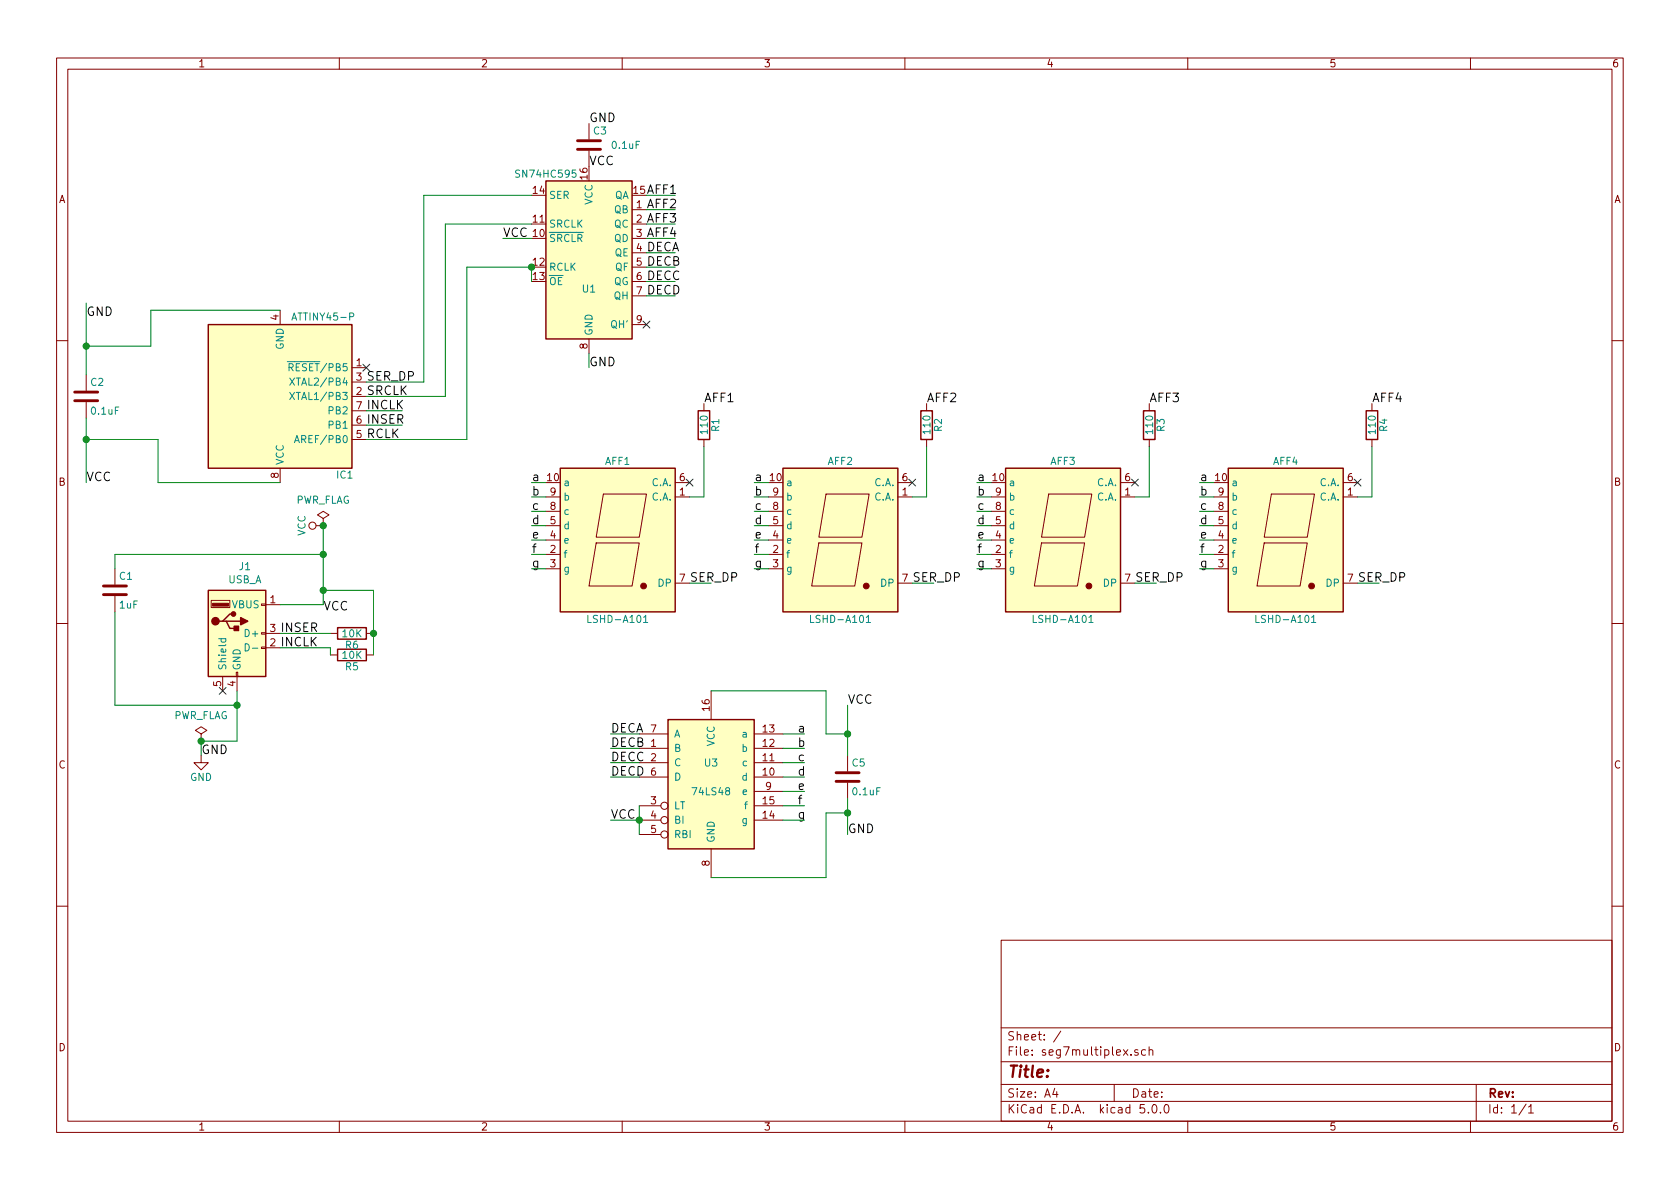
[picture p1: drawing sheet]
EESchema Schematic File Version 4
LIBS:seg7multiplex-cache
EELAYER 26 0
EELAYER END
$Descr A4 11693 8268
encoding utf-8
Sheet 1 1
Title ""
Date ""
Rev ""
Comp ""
Comment1 ""
Comment2 ""
Comment3 ""
Comment4 ""
$EndDescr
$Comp
L local:LSHD-A101 AFF1
U 1 1
P 4300 3750
F 0 "AFF1" H 4300 4300 50  0000 C CNN
F 1 "LSHD-A101" H 4300 3200 50  0000 C CNN
F 2 "local:LSHD-A101" H 4300 3750 50  0001 C CNN
F 3 "" H 4300 3750 50  0000 C CNN
	1    4300 3750
	1    0    0    -1  
$EndComp
$Comp
L local:LSHD-A101 AFF2
U 1 1
P 5850 3750
F 0 "AFF2" H 5850 4300 50  0000 C CNN
F 1 "LSHD-A101" H 5850 3200 50  0000 C CNN
F 2 "local:LSHD-A101" H 5850 3750 50  0001 C CNN
F 3 "" H 5850 3750 50  0000 C CNN
	1    5850 3750
	1    0    0    -1  
$EndComp
$Comp
L local:LSHD-A101 AFF3
U 1 1
P 7400 3750
F 0 "AFF3" H 7400 4300 50  0000 C CNN
F 1 "LSHD-A101" H 7400 3200 50  0000 C CNN
F 2 "local:LSHD-A101" H 7400 3750 50  0001 C CNN
F 3 "" H 7400 3750 50  0000 C CNN
	1    7400 3750
	1    0    0    -1  
$EndComp
$Comp
L local:LSHD-A101 AFF4
U 1 1
P 8950 3750
F 0 "AFF4" H 8950 4300 50  0000 C CNN
F 1 "LSHD-A101" H 8950 3200 50  0000 C CNN
F 2 "local:LSHD-A101" H 8950 3750 50  0001 C CNN
F 3 "" H 8950 3750 50  0000 C CNN
	1    8950 3750
	1    0    0    -1  
$EndComp
$Comp
L 74xx:74HC595 U1
U 1 1
P 4100 1750
F 0 "U1" H 4100 1500 50  0000 C CNN
F 1 "SN74HC595" H 3800 2300 50  0000 C CNN
F 2 "Package_DIP:DIP-16_W7.62mm_Socket" H 4100 1750 50  0001 C CNN
F 3 "" H 4100 1750 50  0000 C CNN
	1    4100 1750
	1    0    0    -1  
$EndComp
$Comp
L 74xx:74LS48 U3
U 1 1
P 4950 5400
F 0 "U3" H 4950 5500 50  0000 C CNN
F 1 "74LS48" H 4950 5300 50  0000 C CNN
F 2 "Package_DIP:DIP-16_W7.62mm_Socket" H 4950 5400 50  0001 C CNN
F 3 "" H 4950 5400 50  0000 C CNN
	1    4950 5400
	1    0    0    -1  
$EndComp
Text Label 5550 5100 0    60   ~ 0
a
Text Label 5550 5200 0    60   ~ 0
b
Text Label 5550 5300 0    60   ~ 0
c
Text Label 5550 5400 0    60   ~ 0
d
Text Label 5550 5500 0    60   ~ 0
e
Text Label 5550 5600 0    60   ~ 0
f
Text Label 5550 5700 0    60   ~ 0
g
Text Label 8350 3350 0    60   ~ 0
a
Text Label 8350 3450 0    60   ~ 0
b
Text Label 8350 3550 0    60   ~ 0
c
Text Label 8350 3650 0    60   ~ 0
d
Text Label 8350 3750 0    60   ~ 0
e
Text Label 8350 3850 0    60   ~ 0
f
Text Label 8350 3950 0    60   ~ 0
g
Text Label 6800 3350 0    60   ~ 0
a
Text Label 6800 3450 0    60   ~ 0
b
Text Label 6800 3550 0    60   ~ 0
c
Text Label 6800 3650 0    60   ~ 0
d
Text Label 6800 3750 0    60   ~ 0
e
Text Label 6800 3850 0    60   ~ 0
f
Text Label 6800 3950 0    60   ~ 0
g
Text Label 5250 3350 0    60   ~ 0
a
Text Label 5250 3450 0    60   ~ 0
b
Text Label 5250 3550 0    60   ~ 0
c
Text Label 5250 3650 0    60   ~ 0
d
Text Label 5250 3750 0    60   ~ 0
e
Text Label 5250 3850 0    60   ~ 0
f
Text Label 5250 3950 0    60   ~ 0
g
Text Label 3700 3350 0    60   ~ 0
a
Text Label 3700 3450 0    60   ~ 0
b
Text Label 3700 3550 0    60   ~ 0
c
Text Label 3700 3650 0    60   ~ 0
d
Text Label 3700 3750 0    60   ~ 0
e
Text Label 3700 3850 0    60   ~ 0
f
Text Label 3700 3950 0    60   ~ 0
g
Text Label 4800 4050 0    60   ~ 0
SER_DP
Text Label 6350 4050 0    60   ~ 0
SER_DP
Text Label 7900 4050 0    60   ~ 0
SER_DP
Text Label 9450 4050 0    60   ~ 0
SER_DP
$Comp
L power:PWR_FLAG #FLG01
U 1 1
P 2250 3650
F 0 "#FLG01" H 2250 3745 50  0001 C CNN
F 1 "PWR_FLAG" H 2250 3830 50  0000 C CNN
F 2 "" H 2250 3650 50  0000 C CNN
F 3 "" H 2250 3650 50  0000 C CNN
	1    2250 3650
	1    0    0    -1  
$EndComp
$Comp
L power:GND #PWR02
U 1 1
P 1400 5250
F 0 "#PWR02" H 1400 5000 50  0001 C CNN
F 1 "GND" H 1400 5100 50  0000 C CNN
F 2 "" H 1400 5250 50  0000 C CNN
F 3 "" H 1400 5250 50  0000 C CNN
	1    1400 5250
	1    0    0    -1  
$EndComp
Text Label 2250 4250 0    60   ~ 0
VCC
Text Label 1400 5250 0    60   ~ 0
GND
Text Label 3500 1650 0    60   ~ 0
VCC
NoConn ~ 4800 3350
NoConn ~ 6350 3350
NoConn ~ 7900 3350
NoConn ~ 9450 3350
$Comp
L MCU_Microchip_ATtiny:ATtiny45-20PU IC1
U 1 1
P 1950 2750
F 0 "IC1" H 2400 3300 50  0000 C CNN
F 1 "ATTINY45-P" H 2250 2200 50  0000 C CNN
F 2 "Package_DIP:DIP-8_W7.62mm_Socket" H 1950 3400 50  0001 C CIN
F 3 "" H 1950 2750 50  0000 C CNN
	1    1950 2750
	1    0    0    1   
$EndComp
$Comp
L Device:C C1
U 1 1
P 800 4100
F 0 "C1" H 825 4200 50  0000 L CNN
F 1 "1uF" H 825 4000 50  0000 L CNN
F 2 "Capacitor_THT:C_Disc_D3.8mm_W2.6mm_P2.50mm" H 838 3950 50  0001 C CNN
F 3 "" H 800 4100 50  0000 C CNN
	1    800  4100
	1    0    0    -1  
$EndComp
$Comp
L Device:R R1
U 1 1
P 4900 2950
F 0 "R1" V 4980 2950 50  0000 C CNN
F 1 "110" V 4900 2950 50  0000 C CNN
F 2 "Resistor_THT:R_Axial_DIN0207_L6.3mm_D2.5mm_P7.62mm_Horizontal" V 4830 2950 50  0001 C CNN
F 3 "" H 4900 2950 50  0000 C CNN
	1    4900 2950
	1    0    0    -1  
$EndComp
$Comp
L Device:R R2
U 1 1
P 6450 2950
F 0 "R2" V 6530 2950 50  0000 C CNN
F 1 "110" V 6450 2950 50  0000 C CNN
F 2 "Resistor_THT:R_Axial_DIN0207_L6.3mm_D2.5mm_P7.62mm_Horizontal" V 6380 2950 50  0001 C CNN
F 3 "" H 6450 2950 50  0000 C CNN
	1    6450 2950
	1    0    0    -1  
$EndComp
$Comp
L Device:R R3
U 1 1
P 8000 2950
F 0 "R3" V 8080 2950 50  0000 C CNN
F 1 "110" V 8000 2950 50  0000 C CNN
F 2 "Resistor_THT:R_Axial_DIN0207_L6.3mm_D2.5mm_P7.62mm_Horizontal" V 7930 2950 50  0001 C CNN
F 3 "" H 8000 2950 50  0000 C CNN
	1    8000 2950
	1    0    0    -1  
$EndComp
$Comp
L Device:R R4
U 1 1
P 9550 2950
F 0 "R4" V 9630 2950 50  0000 C CNN
F 1 "110" V 9550 2950 50  0000 C CNN
F 2 "Resistor_THT:R_Axial_DIN0207_L6.3mm_D2.5mm_P7.62mm_Horizontal" V 9480 2950 50  0001 C CNN
F 3 "" H 9550 2950 50  0000 C CNN
	1    9550 2950
	1    0    0    -1  
$EndComp
$Comp
L power:VCC #PWR03
U 1 1
P 2250 3650
F 0 "#PWR03" H 2250 3500 50  0001 C CNN
F 1 "VCC" H 2250 3800 50  0000 C CNN
F 2 "" H 2250 3650 50  0000 C CNN
F 3 "" H 2250 3650 50  0000 C CNN
	1    2250 3650
	0    -1   -1   0   
$EndComp
$Comp
L power:PWR_FLAG #FLG04
U 1 1
P 1400 5150
F 0 "#FLG04" H 1400 5245 50  0001 C CNN
F 1 "PWR_FLAG" H 1400 5330 50  0000 C CNN
F 2 "" H 1400 5150 50  0000 C CNN
F 3 "" H 1400 5150 50  0000 C CNN
	1    1400 5150
	1    0    0    -1  
$EndComp
Wire Wire Line
	5450 5700 5600 5700
Wire Wire Line
	5450 5600 5600 5600
Wire Wire Line
	5450 5500 5600 5500
Wire Wire Line
	5450 5400 5600 5400
Wire Wire Line
	5450 5300 5600 5300
Wire Wire Line
	5450 5200 5600 5200
Wire Wire Line
	5450 5100 5600 5100
Wire Wire Line
	8450 3350 8350 3350
Wire Wire Line
	8450 3450 8350 3450
Wire Wire Line
	8450 3550 8350 3550
Wire Wire Line
	8450 3650 8350 3650
Wire Wire Line
	8450 3750 8350 3750
Wire Wire Line
	8450 3850 8350 3850
Wire Wire Line
	8450 3950 8350 3950
Wire Wire Line
	6900 3350 6800 3350
Wire Wire Line
	6900 3450 6800 3450
Wire Wire Line
	6900 3550 6800 3550
Wire Wire Line
	6900 3650 6800 3650
Wire Wire Line
	6900 3750 6800 3750
Wire Wire Line
	6900 3850 6800 3850
Wire Wire Line
	6900 3950 6800 3950
Wire Wire Line
	5350 3350 5250 3350
Wire Wire Line
	5350 3450 5250 3450
Wire Wire Line
	5350 3550 5250 3550
Wire Wire Line
	5350 3650 5250 3650
Wire Wire Line
	5350 3750 5250 3750
Wire Wire Line
	5350 3850 5250 3850
Wire Wire Line
	5350 3950 5250 3950
Wire Wire Line
	3800 3350 3700 3350
Wire Wire Line
	3800 3450 3700 3450
Wire Wire Line
	3800 3550 3700 3550
Wire Wire Line
	3800 3650 3700 3650
Wire Wire Line
	3800 3750 3700 3750
Wire Wire Line
	3800 3850 3700 3850
Wire Wire Line
	3800 3950 3700 3950
Wire Wire Line
	4800 4050 4950 4050
Wire Wire Line
	6350 4050 6500 4050
Wire Wire Line
	7900 4050 8050 4050
Wire Wire Line
	9450 4050 9600 4050
Wire Wire Line
	1400 5250 1400 5150
Wire Wire Line
	3700 1650 3500 1650
Wire Wire Line
	4900 3100 4900 3450
Text Label 4100 850  0    60   ~ 0
GND
$Comp
L Device:C C2
U 1 1
P 600 2750
F 0 "C2" H 625 2850 50  0000 L CNN
F 1 "0.1uF" H 625 2650 50  0000 L CNN
F 2 "Capacitor_THT:C_Disc_D3.8mm_W2.6mm_P2.50mm" H 638 2600 50  0001 C CNN
F 3 "" H 600 2750 50  0000 C CNN
	1    600  2750
	1    0    0    -1  
$EndComp
$Comp
L Device:C C3
U 1 1
P 4100 1000
F 0 "C3" H 4125 1100 50  0000 L CNN
F 1 "0.1uF" H 4250 1000 50  0000 L CNN
F 2 "Capacitor_THT:C_Disc_D3.8mm_W2.6mm_P2.50mm" H 4138 850 50  0001 C CNN
F 3 "" H 4100 1000 50  0000 C CNN
	1    4100 1000
	1    0    0    -1  
$EndComp
$Comp
L Device:C C5
U 1 1
P 5900 5400
F 0 "C5" H 5925 5500 50  0000 L CNN
F 1 "0.1uF" H 5925 5300 50  0000 L CNN
F 2 "Capacitor_THT:C_Disc_D3.8mm_W2.6mm_P2.50mm" H 5938 5250 50  0001 C CNN
F 3 "" H 5900 5400 50  0000 C CNN
	1    5900 5400
	1    0    0    -1  
$EndComp
Text Label 600  2200 0    60   ~ 0
GND
Text Label 600  3350 0    60   ~ 0
VCC
Wire Wire Line
	2550 2850 2800 2850
Wire Wire Line
	2550 2950 2800 2950
Text Label 2550 2850 0    60   ~ 0
INCLK
Text Label 2550 2950 0    60   ~ 0
INSER
Wire Wire Line
	600  2100 600  2400
Wire Wire Line
	600  2900 600  3050
Wire Wire Line
	1950 2150 1050 2150
Wire Wire Line
	1050 2150 1050 2400
Wire Wire Line
	1050 2400 600  2400
Connection ~ 600  2400
Wire Wire Line
	600  2400 600  2600
Wire Wire Line
	1950 3350 1100 3350
Wire Wire Line
	1100 3350 1100 3050
Wire Wire Line
	1100 3050 600  3050
Connection ~ 600  3050
Wire Wire Line
	600  3050 600  3350
NoConn ~ 2550 2550
Text Label 2550 3050 0    60   ~ 0
RCLK
Text Label 5900 5800 0    60   ~ 0
GND
Text Label 5900 4900 0    60   ~ 0
VCC
Wire Wire Line
	5900 4900 5900 5100
Wire Wire Line
	5900 5550 5900 5650
Wire Wire Line
	4950 4800 5750 4800
Wire Wire Line
	5750 4800 5750 5100
Wire Wire Line
	5750 5100 5900 5100
Connection ~ 5900 5100
Wire Wire Line
	5900 5100 5900 5250
Wire Wire Line
	4950 6100 5750 6100
Wire Wire Line
	5750 6100 5750 5650
Wire Wire Line
	5750 5650 5900 5650
Connection ~ 5900 5650
Wire Wire Line
	5900 5650 5900 5800
$Comp
L Connector:USB_A J1
U 1 1
P 1650 4400
F 0 "J1" H 1705 4867 50  0000 C CNN
F 1 "USB_A" H 1705 4776 50  0000 C CNN
F 2 "local:USB_A_Through" H 1800 4350 50  0001 C CNN
F 3 " ~" H 1800 4350 50  0001 C CNN
	1    1650 4400
	1    0    0    -1  
$EndComp
NoConn ~ 1550 4800
Connection ~ 2250 3650
Wire Wire Line
	1650 4800 1650 4900
Wire Wire Line
	1650 5150 1400 5150
Connection ~ 1400 5150
Wire Wire Line
	1950 4200 2250 4200
Text Label 1950 4500 0    60   ~ 0
INCLK
Text Label 1950 4400 0    60   ~ 0
INSER
Wire Wire Line
	2250 3650 2250 3850
Wire Wire Line
	2250 3850 800  3850
Wire Wire Line
	800  3850 800  3950
Connection ~ 2250 3850
Wire Wire Line
	2250 3850 2250 4100
Wire Wire Line
	800  4250 800  4900
Wire Wire Line
	800  4900 1650 4900
Connection ~ 1650 4900
Wire Wire Line
	4450 5800 4450 5700
Connection ~ 4450 5700
Wire Wire Line
	4450 5700 4450 5600
$Comp
L Device:R R5
U 1 1
P 2450 4550
F 0 "R5" V 2530 4550 50  0000 C CNN
F 1 "10K" V 2450 4550 50  0000 C CNN
F 2 "Resistor_THT:R_Axial_DIN0207_L6.3mm_D2.5mm_P7.62mm_Horizontal" V 2380 4550 50  0001 C CNN
F 3 "" H 2450 4550 50  0000 C CNN
	1    2450 4550
	0    1    1    0   
$EndComp
$Comp
L Device:R R6
U 1 1
P 2450 4400
F 0 "R6" V 2530 4400 50  0000 C CNN
F 1 "10K" V 2450 4400 50  0000 C CNN
F 2 "Resistor_THT:R_Axial_DIN0207_L6.3mm_D2.5mm_P7.62mm_Horizontal" V 2380 4400 50  0001 C CNN
F 3 "" H 2450 4400 50  0000 C CNN
	1    2450 4400
	0    1    1    0   
$EndComp
Wire Wire Line
	1950 4400 2300 4400
Wire Wire Line
	1650 4900 1650 5150
Wire Wire Line
	2600 4400 2600 4100
Wire Wire Line
	2600 4100 2250 4100
Connection ~ 2250 4100
Wire Wire Line
	2250 4100 2250 4200
Wire Wire Line
	2300 4500 2300 4550
Wire Wire Line
	1950 4500 2300 4500
Wire Wire Line
	2600 4550 2600 4400
Connection ~ 2600 4400
Wire Wire Line
	4450 5700 4250 5700
Wire Wire Line
	4450 5400 4250 5400
Wire Wire Line
	4450 5300 4250 5300
Wire Wire Line
	4450 5200 4250 5200
Wire Wire Line
	4450 5100 4250 5100
Text Label 4250 5100 0    60   ~ 0
DECA
Text Label 4250 5200 0    60   ~ 0
DECB
Text Label 4250 5300 0    60   ~ 0
DECC
Text Label 4250 5400 0    60   ~ 0
DECD
Text Label 4250 5700 0    60   ~ 0
VCC
Wire Wire Line
	4500 1750 4700 1750
Wire Wire Line
	4500 1850 4700 1850
Wire Wire Line
	4500 1950 4700 1950
Wire Wire Line
	4500 2050 4700 2050
Text Label 4500 1750 0    60   ~ 0
DECA
Text Label 4500 1850 0    60   ~ 0
DECB
Text Label 4500 1950 0    60   ~ 0
DECC
Text Label 4500 2050 0    60   ~ 0
DECD
NoConn ~ 4500 2250
Wire Wire Line
	3700 1950 3700 1850
Wire Wire Line
	4100 2450 4100 2550
Text Label 4100 2550 0    60   ~ 0
GND
Text Label 2550 2750 0    60   ~ 0
SRCLK
Text Label 2550 2650 0    60   ~ 0
SER_DP
Wire Wire Line
	2550 2650 2950 2650
Wire Wire Line
	2950 2650 2950 1350
Wire Wire Line
	2950 1350 3700 1350
Wire Wire Line
	2550 2750 3100 2750
Wire Wire Line
	3100 2750 3100 1550
Wire Wire Line
	3100 1550 3700 1550
Wire Wire Line
	2550 3050 3250 3050
Wire Wire Line
	3250 3050 3250 1850
Wire Wire Line
	3250 1850 3700 1850
Connection ~ 3700 1850
Text Label 4100 1150 0    60   ~ 0
VCC
Text Label 9550 2800 0    60   ~ 0
AFF4
Text Label 8000 2800 0    60   ~ 0
AFF3
Text Label 6450 2800 0    60   ~ 0
AFF2
Text Label 4900 2800 0    60   ~ 0
AFF1
Wire Wire Line
	4500 1350 4700 1350
Wire Wire Line
	4500 1450 4700 1450
Wire Wire Line
	4500 1550 4700 1550
Wire Wire Line
	4500 1650 4700 1650
Text Label 4500 1350 0    60   ~ 0
AFF1
Text Label 4500 1450 0    60   ~ 0
AFF2
Text Label 4500 1550 0    60   ~ 0
AFF3
Text Label 4500 1650 0    60   ~ 0
AFF4
Wire Wire Line
	4900 3450 4800 3450
Wire Wire Line
	6350 3450 6450 3450
Wire Wire Line
	6450 3100 6450 3450
Wire Wire Line
	7900 3450 8000 3450
Wire Wire Line
	8000 3100 8000 3450
Wire Wire Line
	9450 3450 9550 3450
Wire Wire Line
	9550 3100 9550 3450
$EndSCHEMATC
